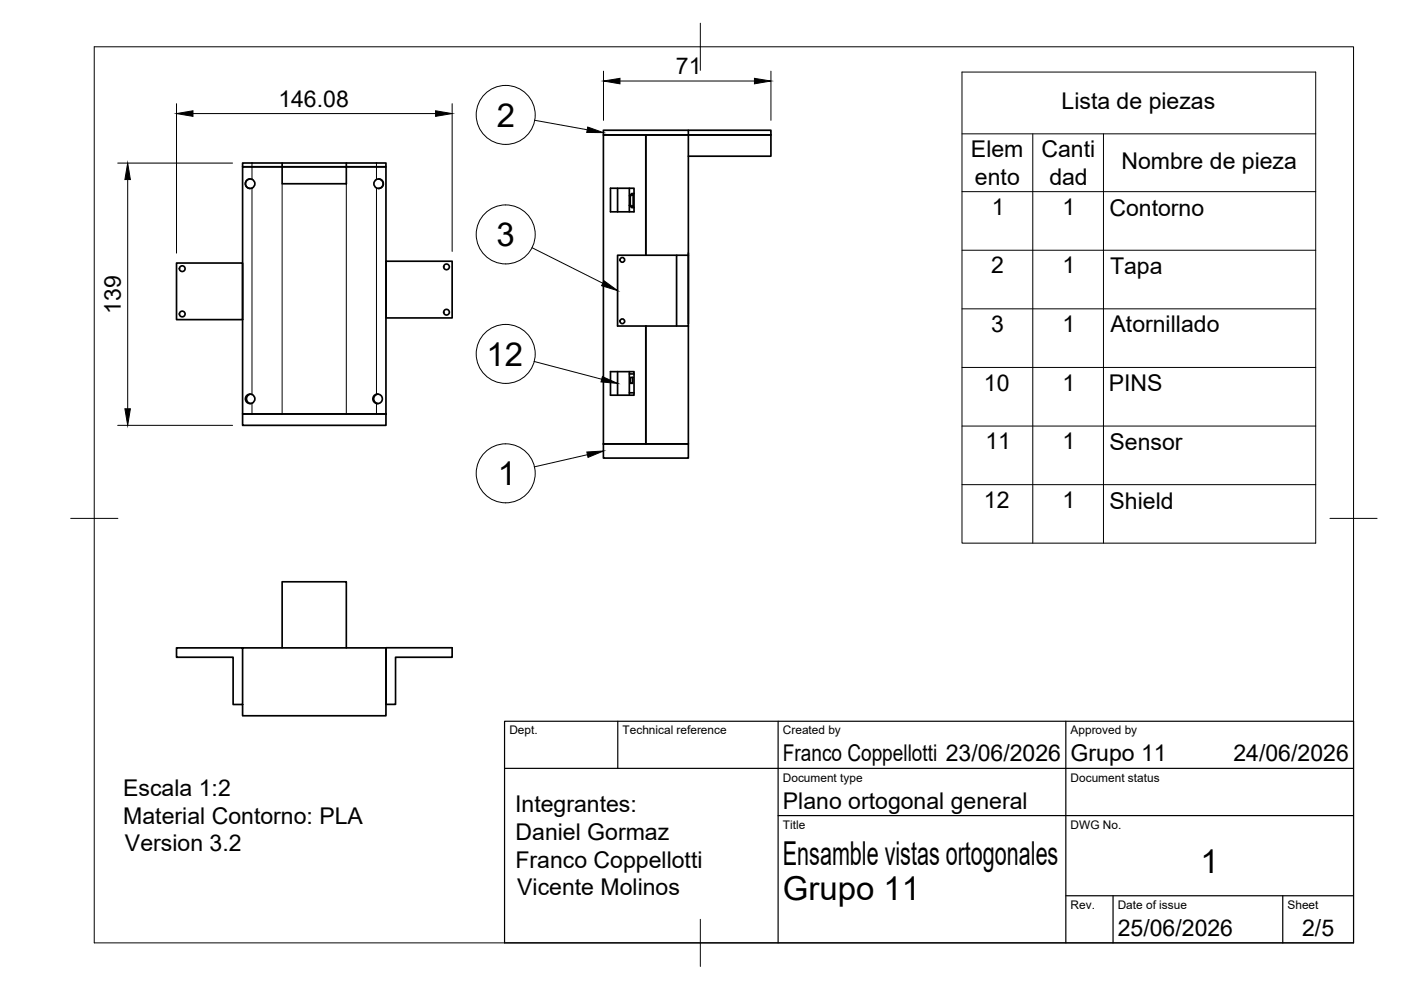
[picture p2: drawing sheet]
<svg xmlns="http://www.w3.org/2000/svg" width="297mm" height="210mm" viewBox="0 0 297 210" stroke-linecap="round" stroke-linejoin="round" font-family="sans-serif">
<!-- layer: Visible -->
<g fill="none" stroke="#000" stroke-width=".36">
<path d="M53 37.9a1.01 1.01 0 0 0-1 1.1 1.01 1.01 0 0 0 1 1M53.4 35.4h-2v-.8h30.4v.8h-2M53.4 35.4h-2v52.4h30.4v-52.4h-2M53.4 35.4h6.4M59.8 34.6v.8h20M59.8 35.4h13.6v3.6h-13.6zM73.4 34.6v.8h6.4M80.2 37.9a1.01 1.01 0 0 1 1 1.1 1.01 1.01 0 0 1-1 1M127.9 27.6h18v1h-18zM129.4 39.9h5v5h-5zM130.9 39.9v5M133.4 39.9v1.6"/>
<path d="M145.9 27.6h17.5v1h-17.5M145.9 33.1h17.5v-4.5h-26.5v25.5v-25.5h-9v65.5h9v-25v25h9v-25M145.9 28.6v25.5M37.4 55.8h14v12h-14zM81.9 55.4h14v12h-14zM133.4 43.5l.5 .5h.5M133.4 43.5v1.4M133.6 41.6l.4-.4h.2v2.6h-.2l-.4-.4zM134.4 41h-.5l-.5 .5v2M143.4 54.1h-12.5v15h15v-15M145.9 53.7v15M145.9 54.1h-2.5v15"/>
<path d="M129.4 78.8h5v5h-5zM130.9 78.8v5M133.4 78.8v5M133.4 79.3h1M51.4 87.8h30.4v2.4h-30.4zM53.2 83.6a1.01 1.01 0 0 0-.9 1 1.01 1.01 0 0 0 .9 1M80.1 83.6a1.01 1.01 0 0 0-.9 1 1.01 1.01 0 0 0 .9 1M127.9 94.1h18v3h-18zM133.4 83.3h1M133.7 80h.5v1.3h-.5zM51.4 137.4v14.4h30.4v-14.4h-44.4v2h12v10h2M59.8 137.4v-14h13.6v14"/>
<path d="M81.9 137.3h14v2.1h-12v9.9h-2z"/>
<circle cx="53" cy="39" r="1.01"/>
<circle cx="80.3" cy="39" r="1.01"/>
<circle cx="38.6" cy="57" r=".6"/>
<circle cx="94.7" cy="56.6" r=".6"/>
<circle cx="131.9" cy="55.1" r=".5"/>
<circle cx="38.6" cy="66.6" r=".6"/>
<circle cx="94.7" cy="66.2" r=".6"/>
<circle cx="131.9" cy="68.1" r=".5"/>
<circle cx="53" cy="84.6" r="1.01"/>
<circle cx="80.1" cy="84.6" r="1.01"/>
</g>
<!-- layer: Visible Narrow -->
<path d="M53.4 34.6v3.5M53.4 39.9v43.8M59.8 39v48.8M73.4 39v48.8M79.8 34.6v3.5M79.8 39.9v43.7M53.4 85.5v2.3M79.8 85.5v2.3" fill="none" stroke="#000" stroke-width=".21"/>
<!-- layer: BORDER -->
<path d="M20 9.9h267v190h-267zM148.5 4.9v10M15 109.9h10M282 109.9h10M148.5 194.9v10" fill="none" stroke="#000" stroke-width=".21"/>
<!-- layer: TITLEBLOCK -->
<path d="M107 152.9h180v47h-180zM131 152.9v10M165 152.9v47M226 152.9v47M107 162.9h180M165 172.9h122M226 189.9h61M236 189.9v10M272 189.9v10" fill="none" stroke="#000" stroke-width=".25"/>
<!-- layer: Parts Lists -->
<path d="M204 15.3h75v99.9h-75zM204 28.4h75M219 28.4v86.8M234 28.4v86.8M204 40.6h75M204 53.1h75M204 65.5h75M204 77.9h75M204 90.3h75M204 102.8h75" fill="none" stroke="#000" stroke-width=".21"/>
<!-- layer: FD_Dimensions -->
<path d="M128 15.1v10.4M131.4 17.2h28.6M163.4 15.1v10.4M25 34.6h24.3M27.1 38.1v48.6M37.4 22v31.7M40.9 24.1h51.5M95.9 22v31.3M25 90.2h24.3" fill="none" stroke="#000" stroke-width=".21"/>
<path d="M128 17.2l3.4-.6v1.2zM160 16.6l3.4 .6-3.4 .6zM27.1 34.6l.5 3.5h-1.1zM37.4 24.1l3.5-.6v1.2zM92.4 23.5l3.5 .6-3.5 .6zM26.5 86.7h1.1l-.5 3.5z" fill="#000" stroke="#000" stroke-width=".21"/>
<!-- layer: Balloons -->
<g fill="none" stroke="#000" stroke-width=".21">
<circle cx="107.2" cy="24.4" r="6.3"/>
<circle cx="107.2" cy="49.7" r="6.3"/>
<circle cx="107.2" cy="75" r="6.3"/>
<circle cx="107.2" cy="100.4" r="6.3"/>
</g>
<!-- layer: 0 -->
<path d="M124.6 26.9l3.4 1.2h-3.6zM128.1 59.5l2.9 2.1-3.4-1zM127.7 79.9l3.3 1.4-3.6-.3zM124.4 95.8l3.6-.2-3.3 1.4z" fill="#000" stroke="#000" stroke-width=".21"/>
<path d="M113.3 25.5l11.2 2M112.8 52.5l15 7.6M113.2 76.6l14.4 3.8M124.5 96.4l-11.2 2.6" fill="none" stroke="#000" stroke-width=".21"/>
<g font-size="7">
<text x="105.3" y="26.9">2</text>
<text x="105.3" y="52.2">3</text>
<text x="103.1" y="77.5">12</text>
<text x="105.5" y="102.9">1</text>
<text x="166" y="183.4">Ensamble vistas ortogonales</text>
<text x="254.5" y="185.2">1</text>
<text x="166" y="190.9">Grupo 11</text>
</g>
<g font-size="4.9">
<text x="143.3" y="15.8">71</text>
<text x="59" y="22.6">146.08</text>
<text x="225.1" y="23.1">Lista de piezas</text>
<text x="205.9" y="33.3">Elem</text>
<text x="220.8" y="33.4">Canti</text>
<text x="237.8" y="35.8">Nombre de pieza</text>
<text x="206.7" y="39.2">ento</text>
<text x="222.5" y="39.2">dad</text>
<text x="210.3" y="45.5">1</text>
<text x="225.3" y="45.5">1</text>
<text x="235.2" y="45.7">Contorno</text>
<text x="210.2" y="58">2</text>
<text x="225.3" y="58">1</text>
<text x="235.4" y="58.1">Tapa</text>
<text x="25.6" y="66.6" transform="rotate(-90 25.6 66.6)">139</text>
<text x="210.1" y="70.4">3</text>
<text x="225.3" y="70.4">1</text>
<text x="235.5" y="70.5">Atornillado</text>
<text x="208.6" y="82.8">10</text>
<text x="225.3" y="82.8">1</text>
<text x="235.1" y="83">PINS</text>
<text x="208.9" y="95.2">11</text>
<text x="225.3" y="95.2">1</text>
<text x="235.2" y="95.4">Sensor</text>
<text x="208.6" y="107.7">12</text>
<text x="225.3" y="107.7">1</text>
<text x="235.2" y="107.8">Shield</text>
<text x="166" y="161.4">Franco Coppellotti 23/06/2026</text>
<text x="227" y="161.4">Grupo 11</text>
<text x="261.5" y="161.4">24/06/2026</text>
<text x="26.1" y="168.8">Escala 1:2</text>
<text x="109.2" y="172.2">Integrantes:</text>
<text x="166" y="171.4">Plano ortogonal general</text>
<text x="26.1" y="174.7">Material Contorno: PLA</text>
<text x="109.3" y="178.1">Daniel Gormaz</text>
<text x="26.5" y="180.5">Version 3.2</text>
<text x="109.3" y="184">Franco Coppellotti</text>
<text x="109.7" y="189.9">Vicente Molinos</text>
<text x="237" y="198.4">25/06/2026</text>
<text x="276.1" y="198.6">2/5</text>
</g>
<g font-size="2.5">
<text x="108" y="155.7">Dept.</text>
<text x="132" y="155.7">Technical reference</text>
<text x="166" y="155.7">Created by</text>
<text x="227" y="155.7">Approved by</text>
<text x="166" y="165.7">Document type</text>
<text x="227" y="165.7">Document status</text>
<text x="166" y="175.7">Title</text>
<text x="227" y="175.7">DWG No.</text>
<text x="227" y="192.7">Rev.</text>
<text x="237" y="192.7">Date of issue</text>
<text x="273" y="192.7">Sheet</text>
</g>
</svg>
